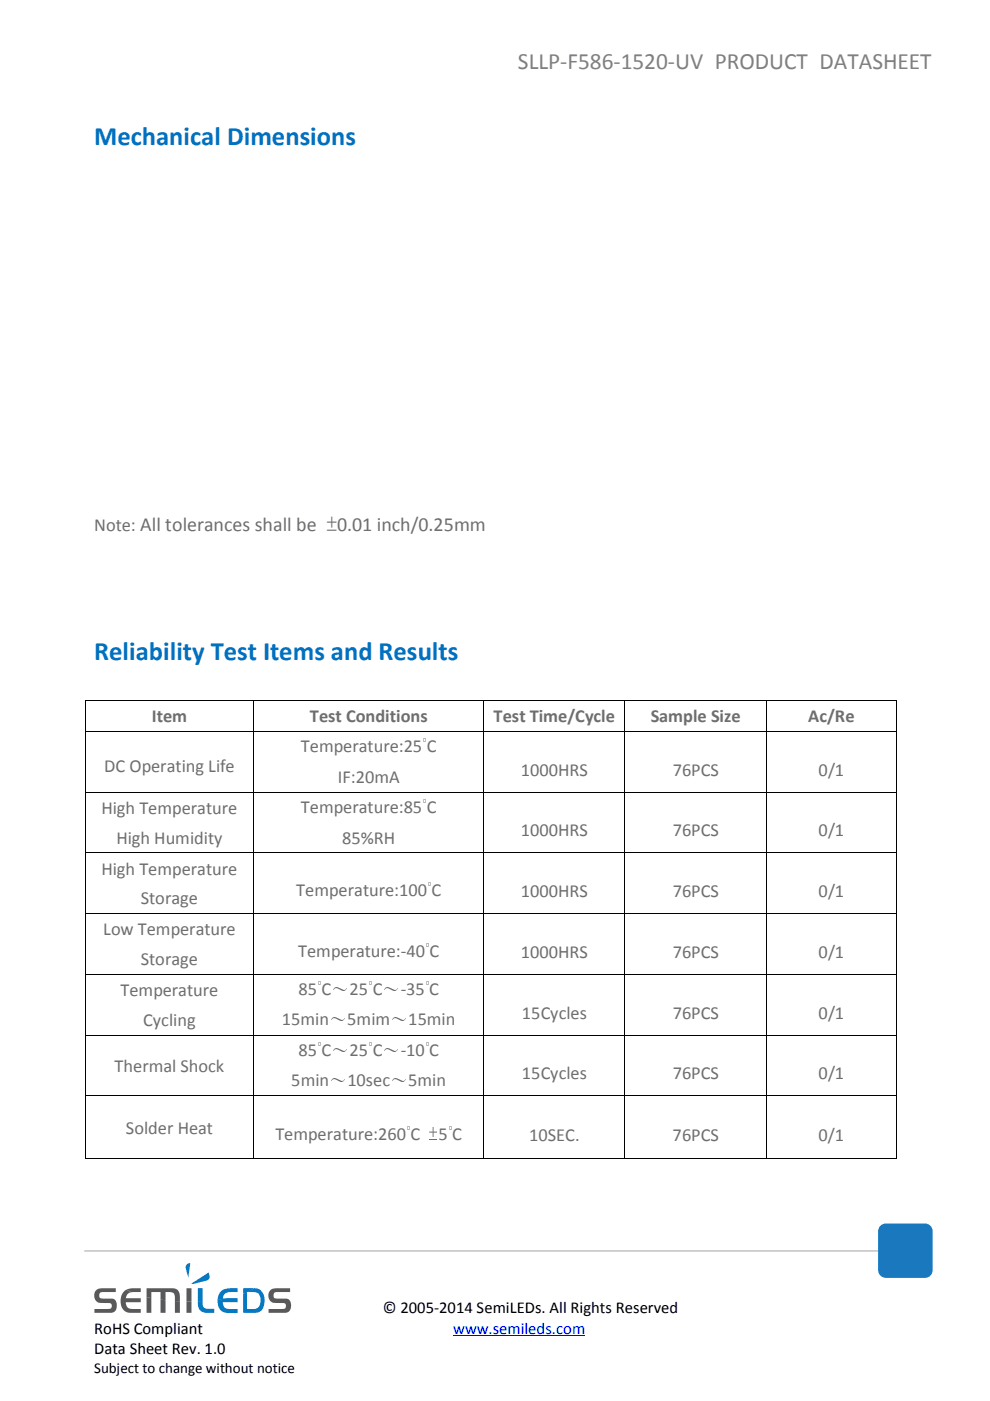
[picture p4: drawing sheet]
<svg xmlns="http://www.w3.org/2000/svg" width="210mm" height="297mm" viewBox="0 0 210 297" stroke-linecap="round" stroke-linejoin="round" font-family="sans-serif">
<g fill="#0079c1">
<path d="M46.1 275.5l1.9-.2h2.4v.8h-3.2a1.38 1.38 0 0 0 1.8 1.4h1.4v.9h-.1a5.9 5.9 0 0 1-3.2-.4 2.65 2.65 0 0 1-1-2.5z"/>
<path d="M42 275.9l1-.1a1.17 1.17 0 0 0 1 1.7h1.4v.8h-.6a2.43 2.43 0 0 1-2.6-.8z"/>
</g>
<g fill="#58595b">
<path d="M20.3 273.7a2.46 2.46 0 0 1 2.2-.6h2.1v.8h-2.4a.77 .77 0 0 0-1.2 .7 .77 .77 0 0 0 1.1 .7h.2a2.61 2.61 0 0 1 2.2 .4 1.6 1.6 0 0 1-1 2.6h-3.5v-.8h3a.64 .64 0 0 0 .7-.6 .64 .64 0 0 0-.7-.6h-.4a2.6 2.6 0 0 1-2.3-.6l-.3-1z"/>
<path d="M26.4 273.7l.4-.3 1.1 .6a1.32 1.32 0 0 0-1.2 1.3h3.1v.2v.6h-3.1a1.41 1.41 0 0 0 1.8 1.4h1.3v.8h-.3a4.9 4.9 0 0 1-3-.3 3 3 0 0 1-.1-4.3z"/>
<path d="M34 275.5l1.1 .2v2.6h-1.1z"/>
<path d="M37.1 275.8l1 .1v2.4h-1z"/>
<path d="M31.1 275l1 .3v3h-1z"/>
<path d="M39.5 275.9h1.1v2.4h-1.1z"/>
</g>
<path d="M51.6 274.3l.8-.3v3.5a3.4 3.4 0 0 0 2.5-.5 2.13 2.13 0 0 0-.5-2.9l-1.9-.2 .3-.2a1.89 1.89 0 0 1 2.2-.3 1.89 1.89 0 0 1 1.1 1.9 2.61 2.61 0 0 1-1.3 2.9l-3.2 .1z" fill="#0079c1"/>
<path d="M57.4 273.5l1.1-.4h3v.8h-2.4a.77 .77 0 0 0-1.1 .7 .77 .77 0 0 0 1 .7h.2a2.59 2.59 0 0 1 2.2 .4 1.7 1.7 0 0 1-.8 2.6h-3.7v-.8h3a.63 .63 0 0 0 .7-.6 .63 .63 0 0 0-.7-.6h-.4a2.67 2.67 0 0 1-2.3-.6 1.73 1.73 0 0 1 .2-2.2z" fill="#58595b"/>
<g fill="#0079c1">
<path d="M46.9 273.8a5.5 5.5 0 0 1 3.5-.6v.7a4.7 4.7 0 0 0-2.6 .3l-.4 .5-.2 .6h.8l-1.9 .2a2.57 2.57 0 0 1 .8-1.7z"/>
<path d="M42 273.1h1v2.7l-1 .1z"/>
</g>
<g fill="#58595b">
<path d="M26.8 273.4l1.1-.2 1.9-.1v.8h-.1a3.6 3.6 0 0 1-2.9-.5z"/>
<path d="M31.1 273.1h4.6a2.04 2.04 0 0 1 2.2 .8l.2 .6v1.4l-1-.1a1.92 1.92 0 0 0-.4-1.7l-1.6-.2v1.8l-1.1-.2v-1.6h-1.9v1.4l-1-.3z"/>
<path d="M39.5 273.1h1.1v2.8h-1.1z"/>
</g>
<path d="M51.6 273.1h2.2l-2.2 1.2z" fill="#0079c1"/>
<g fill="#007dba">
<path d="M40.6 272.2l3.6-2.4a1.07 1.07 0 0 1-.4 1.7l-2.7 .7z"/>
<path d="M39.7 268l.6-.2-.4 3.1-.5-2v-.4z"/>
</g>
<path d="M96.1 283.2h28" fill="none" stroke="#00f" stroke-width=".21"/>
<path d="M17.9 265.2h179.9" fill="none" stroke="#c8c8c8" stroke-width=".35"/>
<path d="M186.7 259.9l.7-.4 .4-.1h6.9a3 3 0 0 1 2.7 .7l.3 .9v8.3a1.61 1.61 0 0 1-1.5 1.6h-5.9a7.2 7.2 0 0 1-3.3-.2 1.39 1.39 0 0 1-.7-1.4v-6.9a3.9 3.9 0 0 1 .4-2.5z" fill="#1978be"/>
<path d="M53.9 38.7h107.9v57.1h-107.9z" fill-rule="evenodd" fill="#fff"/>
<g fill="#000">
<path d="M18 148.5h.2v.1h-.2zM18 155h.2v.2h-.2zM53.7 148.5h.1v.1h-.1zM53.7 155h.1v.2h-.1zM102.4 148.5h.2v.1h-.2zM102.4 155h.2v.2h-.2zM132.4 148.5h.2v.1h-.2zM132.4 155h.2v.2h-.2zM162.4 148.5h.2v.1h-.2zM162.4 155h.2v.2h-.2zM189.9 148.5h.2v.1h-.2zM189.9 155h.2v.2h-.2z"/>
<path d="M18 167.9h.2v.1h-.2zM53.7 167.9h.1v.1h-.1zM102.4 167.9h.2v.1h-.2zM132.4 167.9h.2v.1h-.2zM162.4 167.9h.2v.1h-.2zM189.9 167.9h.2v.1h-.2zM18 180.7h.2v.2h-.2zM18 193.6h.2v.2h-.2zM53.7 180.7h.1v.2h-.1zM53.7 193.6h.1v.2h-.1zM102.4 180.7h.2v.2h-.2zM102.4 193.6h.2v.2h-.2z"/>
<path d="M132.4 180.7h.2v.2h-.2zM132.4 193.6h.2v.2h-.2zM162.4 180.7h.2v.2h-.2zM162.4 193.6h.2v.2h-.2zM189.9 180.7h.2v.2h-.2zM189.9 193.6h.2v.2h-.2zM18 206.5h.2v.2h-.2zM18 219.4h.2v.1h-.2zM53.7 206.5h.1v.2h-.1zM53.7 219.4h.1v.1h-.1zM102.4 206.5h.2v.2h-.2zM102.4 219.4h.2v.1h-.2z"/>
<path d="M132.4 206.5h.2v.2h-.2zM132.4 219.4h.2v.1h-.2zM162.4 206.5h.2v.2h-.2zM162.4 219.4h.2v.1h-.2zM189.9 206.5h.2v.2h-.2zM189.9 219.4h.2v.1h-.2zM18 232.2h.2v.2h-.2zM53.7 232.2h.1v.2h-.1zM102.4 232.2h.2v.2h-.2zM132.4 232.2h.2v.2h-.2zM162.4 232.2h.2v.2h-.2zM189.9 232.2h.2v.2h-.2z"/>
<path d="M18 245.5h.2v.2h-.2zM53.7 245.5h.1v.2h-.1zM102.4 245.5h.2v.2h-.2zM132.4 245.5h.2v.2h-.2zM162.4 245.5h.2v.2h-.2zM189.9 245.5h.2v.2h-.2z"/>
</g>
<g fill="none" stroke="#000" stroke-width=".21">
<path d="M18.1 148.6v6.4M18.1 155.2v12.7M18.2 148.5h35.5M18.2 155.1h35.5M53.8 148.6v6.4M53.8 155.2v12.7M53.8 148.5h48.6M53.8 155.1h48.6M102.5 148.6v6.4M102.5 155.2v12.7M102.6 148.5h29.8M102.6 155.1h29.8"/>
<path d="M132.5 148.6v6.4M132.5 155.2v12.7M132.6 148.5h29.8M132.6 155.1h29.8M162.5 148.6v6.4M162.5 155.2v12.7M162.6 148.5h27.3M162.6 155.1h27.3M190 148.6v6.4M190 155.2v12.7M18.1 168v12.7M18.2 167.9h35.5"/>
<path d="M53.8 168v12.7M53.8 167.9h48.6M102.5 168v12.7M102.6 167.9h29.8M132.5 168v12.7M132.6 167.9h29.8M162.5 168v12.7M162.6 167.9h27.3M190 168v12.7M18.1 180.9v12.7M18.1 193.8v12.7M18.2 180.8h35.5"/>
<path d="M18.2 193.7h35.5M53.8 180.9v12.7M53.8 193.8v12.7M53.8 180.8h48.6M53.8 193.7h48.6M102.5 180.9v12.7M102.5 193.8v12.7M102.6 180.8h29.8M102.6 193.7h29.8M132.5 180.9v12.7M132.5 193.8v12.7M132.6 180.8h29.8"/>
<path d="M132.6 193.7h29.8M162.5 180.9v12.7M162.5 193.8v12.7M162.6 180.8h27.3M162.6 193.7h27.3M190 180.9v12.7M190 193.8v12.7M18.1 206.7v12.7M18.1 219.5v12.7M18.2 206.6h35.5M18.2 219.5h35.5M53.8 206.7v12.7"/>
<path d="M53.8 219.5v12.7M53.8 206.6h48.6M53.8 219.5h48.6M102.5 206.7v12.7M102.5 219.5v12.7M102.6 206.6h29.8M102.6 219.5h29.8M132.5 206.7v12.7M132.5 219.5v12.7M132.6 206.6h29.8M132.6 219.5h29.8M162.5 206.7v12.7"/>
<path d="M162.5 219.5v12.7M162.6 206.6h27.3M162.6 219.5h27.3M190 206.7v12.7M190 219.5v12.7M18.1 232.4v13.1M18.2 232.3h35.5M53.8 232.4v13.1M53.8 232.3h48.6M102.5 232.4v13.1M102.6 232.3h29.8M132.5 232.4v13.1"/>
<path d="M132.6 232.3h29.8M162.5 232.4v13.1M162.6 232.3h27.3M190 232.4v13.1M18.2 245.6h35.5M53.8 245.6h48.6M102.6 245.6h29.8M132.6 245.6h29.8M162.6 245.6h27.3"/>
</g>
<g font-size="5.6" fill="#0070c0">
<text x="20" y="30.7">Mechanical Dimensions</text>
<text x="20" y="140">Reliability Test Items and Results</text>
</g>
<text font-size="5" fill="#808080" x="109.8" y="14.7">SLLP-F586-1520-UV PRODUCT DATASHEET</text>
<g font-size="3.9" fill="#6e6e6e">
<text x="20" y="112.5">Note: All tolerances shall be ±0.01 inch/0.25mm</text>
<text x="32.2" y="153.2">Item</text>
<text x="65.7" y="153.2">Test Conditions</text>
<text x="104.7" y="153.2">Test Time/Cycle</text>
<text x="138" y="153.2">Sample Size</text>
<text x="171.4" y="153.2">Ac/Re</text>
<text x="63.8" y="159.5">Temperature:25°C</text>
<text x="22.1" y="163.6">DC Operating Life</text>
<text x="71.6" y="166">IF:20mA</text>
<text x="110.4" y="164.5">1000HRS</text>
<text x="142.6" y="164.5">76PCS</text>
<text x="173.6" y="164.5">0/1</text>
<text x="21.5" y="172.6">High Temperature</text>
<text x="63.8" y="172.4">Temperature:85°C</text>
<text x="24.7" y="178.9">High Humidity</text>
<text x="72.6" y="178.9">85%RH</text>
<text x="110.4" y="177.3">1000HRS</text>
<text x="142.6" y="177.3">76PCS</text>
<text x="173.6" y="177.3">0/1</text>
<text x="21.5" y="185.4">High Temperature</text>
<text x="29.8" y="191.8">Storage</text>
<text x="62.8" y="190">Temperature:100°C</text>
<text x="110.4" y="190.2">1000HRS</text>
<text x="142.6" y="190.2">76PCS</text>
<text x="173.6" y="190.2">0/1</text>
<text x="21.9" y="198.3">Low Temperature</text>
<text x="63.2" y="202.9">Temperature:-40°C</text>
<text x="110.4" y="203.1">1000HRS</text>
<text x="142.6" y="203.1">76PCS</text>
<text x="173.6" y="203.1">0/1</text>
<text x="29.8" y="204.7">Storage</text>
<text x="25.5" y="211.2">Temperature</text>
<text x="63.3" y="211">85°C～25°C～-35°C</text>
<text x="110.7" y="215.9">15Cycles</text>
<text x="142.6" y="215.9">76PCS</text>
<text x="173.6" y="215.9">0/1</text>
<text x="30.4" y="217.6">Cycling</text>
<text x="59.8" y="217.4">15min～5mim～15min</text>
<text x="24.3" y="227.2">Thermal Shock</text>
<text x="63.3" y="223.9">85°C～25°C～-10°C</text>
<text x="61.8" y="230.3">5min～10sec～5min</text>
<text x="110.7" y="228.8">15Cycles</text>
<text x="142.6" y="228.8">76PCS</text>
<text x="173.6" y="228.8">0/1</text>
<text x="26.7" y="240.3">Solder Heat</text>
<text x="58.4" y="241.8">Temperature:260°C ±5°C</text>
<text x="112.2" y="241.9">10SEC.</text>
<text x="142.6" y="241.9">76PCS</text>
<text x="173.6" y="241.9">0/1</text>
</g>
<g font-size="3.5">
<text x="81.2" y="278.4">© 2005-2014 SemiLEDs. All Rights Reserved</text>
<text x="20" y="287">Data Sheet Rev. 1.0</text>
<text x="20" y="282.7">RoHS Compliant</text>
</g>
<text font-size="3.5" fill="#00f" x="96.1" y="282.7">www.semileds.com</text>
<text font-size="3.2" x="20" y="291">Subject to change without notice</text>
</svg>
